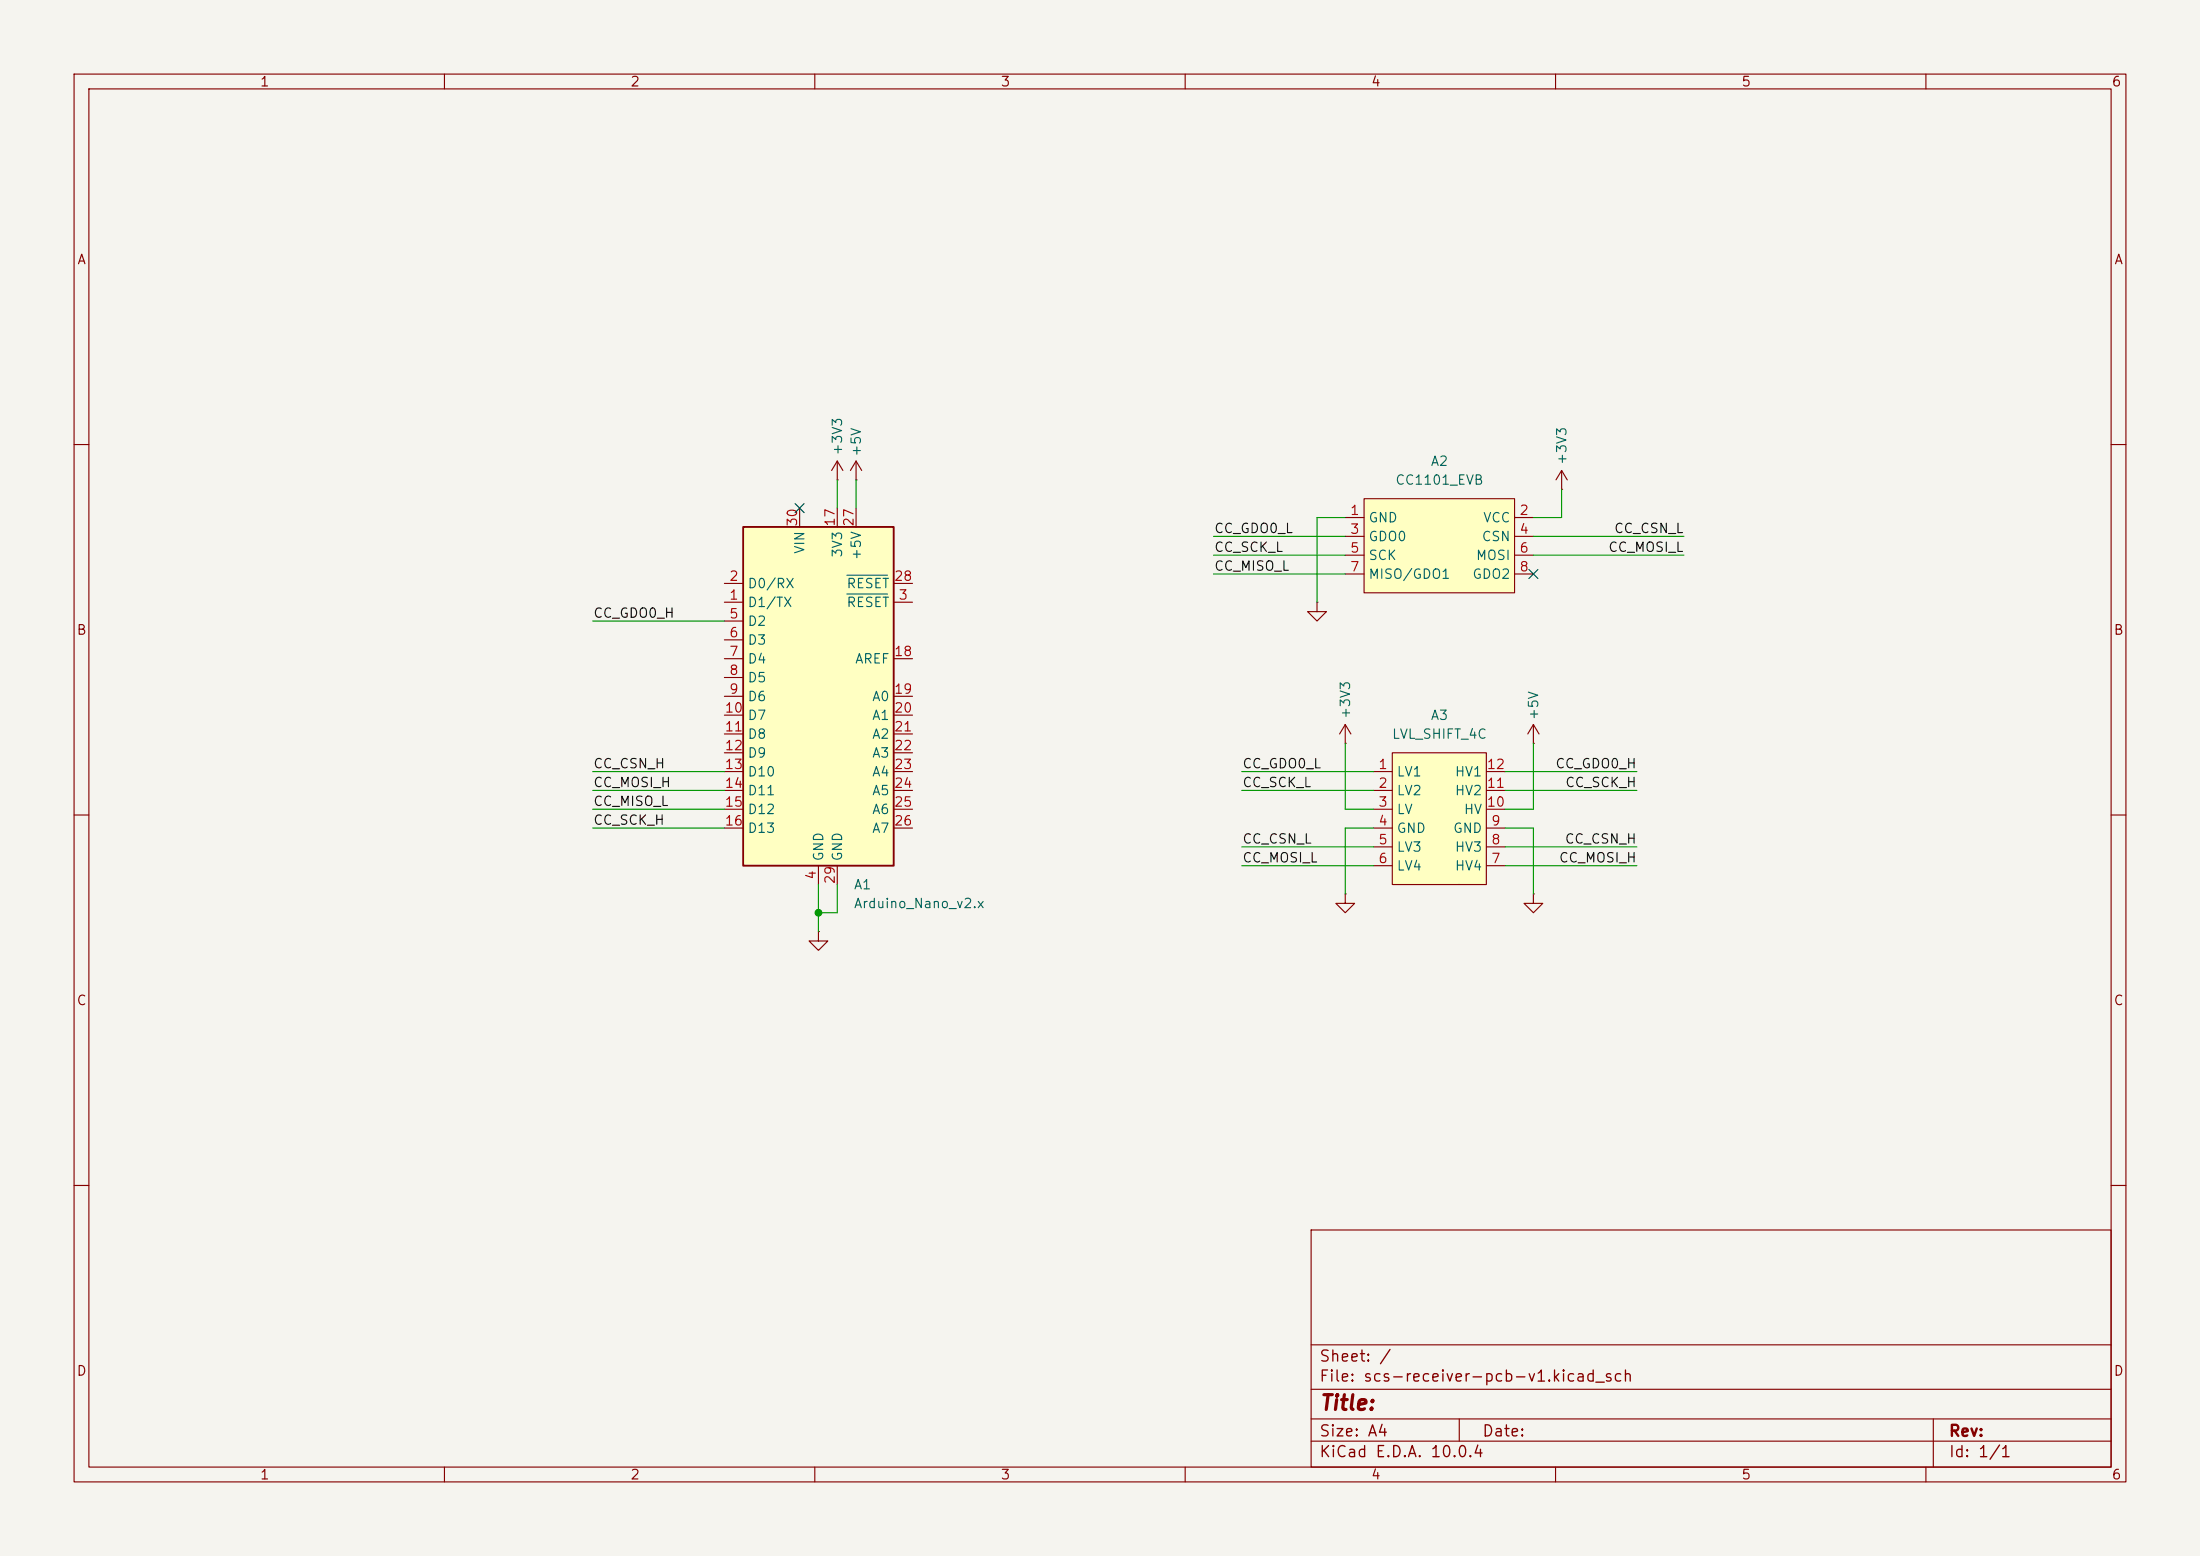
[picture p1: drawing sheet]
<svg xmlns="http://www.w3.org/2000/svg" width="297mm" height="210mm" viewBox="0 0 297 210" stroke-linecap="round" stroke-linejoin="round" font-family="sans-serif">
<path d="M0 0h297v210h-297z" fill="#f5f4ef" stroke="#f5f4ef" stroke-width=".14"/>
<g fill="none" stroke="#840000" stroke-width=".15">
<path d="M10 10h277v190h-277zM12 12h273v186h-273zM60 10v2M110 10v2M160 10v2M210 10v2M260 10v2M10 60h2M115.6 64.8h.1M115.6 62.2l-.8 1.3M115.6 62.2l.7 1.3M115.6 62.2v2.6"/>
<path d="M285 60h2M10 110h2M285 110h2M10 160h2M177 166h108v32h-108zM285 160h2M60 198v2M110 198v2M160 198v2M177 194.5h108M177 191.5h108M177 187.5h108"/>
<path d="M177 181.5h108M197 191.5v3M210 198v2M260 198v2M261 191.5v6.5"/>
</g>
<path d="M188 101.6h12.7v17.8h-12.7z" fill="#ffffc2"/>
<g fill="none" stroke="#840000" stroke-width=".15">
<path d="M177.8 81.3v1.3h1.3l-1.3 1.2-1.3-1.2h1.3M177.8 81.3h.1M181.6 97.8l-.8 1.3M181.6 97.8l.8 1.3M181.6 97.8v2.5M207 97.8l-.8 1.3M207 97.8l.8 1.3M207 97.8v2.5M181.6 100.3h.1M185.4 104.1h2.6M185.4 106.7h2.6M185.4 109.2h2.6"/>
<path d="M185.4 111.8h2.6M185.4 114.3h2.6M185.4 116.8h2.6M188 101.6h12.7v17.8h-12.7zM196.8 119.4h.1M200.7 104.1h2.5M200.7 106.7h2.5M200.7 109.2h2.5M200.7 111.8h2.5M200.7 114.3h2.5M200.7 116.8h2.5M207 100.3h.1"/>
<path d="M110.5 125.7v1.3h1.3l-1.3 1.3-1.3-1.3h1.3M110.5 125.7h.1M181.6 120.7v1.2h1.3l-1.3 1.3-1.3-1.3h1.3M181.6 120.7h.1M207 120.7v1.2h1.3l-1.3 1.3-1.3-1.3h1.3M207 120.7h.1"/>
</g>
<path d="M100.3 71.1h20.3v45.7h-20.3z" fill="#ffffc2"/>
<path d="M100.3 71.1h20.3v45.7h-20.3z" fill="none" stroke="#840000" stroke-width=".25"/>
<g fill="none" stroke="#840000" stroke-width=".15">
<path d="M97.8 78.7h2.5M107.9 68.6v2.5M113 68.6v2.5M115.6 68.6v2.5M120.6 78.7h2.6M97.8 81.3h2.5M97.8 83.8h2.5M97.8 86.4h2.5M97.8 88.9h2.5M97.8 91.4h2.5M97.8 94h2.5M97.8 96.5h2.5"/>
<path d="M97.8 99.1h2.5M120.6 81.3h2.6M120.6 88.9h2.6M120.6 94h2.6M120.6 96.5h2.6M120.6 99.1h2.6M97.8 101.6h2.5M97.8 104.1h2.5M97.8 106.7h2.5M97.8 109.2h2.5M97.8 111.8h2.5M110.5 116.8v2.6"/>
<path d="M113 116.8v2.6M120.6 101.6h2.6M120.6 104.1h2.6M120.6 106.7h2.6M120.6 109.2h2.6M120.6 111.8h2.6"/>
</g>
<path d="M114.3 77.6h5.5M114.3 80.2h5.5" fill="none" stroke="#006464" stroke-width=".15"/>
<path d="M184.1 67.3h20.4v12.7h-20.4z" fill="#ffffc2"/>
<g fill="none" stroke="#840000" stroke-width=".15">
<path d="M113 64.8h.1M113 62.2l-.7 1.3M113 62.2l.8 1.3M113 62.2v2.6M181.6 69.9h2.5M181.6 72.4h2.5M181.6 74.9h2.5M181.6 77.5h2.5M184.1 67.3h20.4v12.7h-20.4zM204.5 69.9h2.5M204.5 72.4h2.5M204.5 74.9h2.5"/>
<path d="M204.5 77.5h2.5M210.8 66h.1M210.8 63.5l-.7 1.3M210.8 63.5l.8 1.3M210.8 63.5v2.5"/>
</g>
<g fill="none" stroke="#009600" stroke-width=".15">
<path d="M113 64.8v3.8M115.6 64.8v3.8M163.8 72.4h17.8M163.8 74.9h17.8M163.8 77.5h17.8M181.6 69.9h-3.8v11.4M207 72.4h20.3M207 74.9h20.3M210.8 66v3.9h-3.8M80 83.8h17.8M80 104.1h17.8M80 106.7h17.8"/>
<path d="M80 111.8h17.8M80 109.2h17.8M110.5 119.4v6.3M113 119.4v3.8h-2.5M167.6 104.1h17.8M167.6 106.7h17.8M167.6 116.8h17.8M167.6 114.3h17.8M181.6 100.3v8.9h3.8M185.4 111.8h-3.8v8.9M203.2 104.1h17.8M203.2 106.7h17.8"/>
<path d="M203.2 111.8h3.8v8.9M203.2 116.8h17.8M203.2 114.3h17.8M207 100.3v8.9h-3.8"/>
</g>
<path d="M107.3 68l1.3 1.2M108.6 68l-1.3 1.2M206.4 76.9l1.2 1.2M207.6 76.9l-1.2 1.2" fill="none" stroke="#000084" stroke-width=".15"/>
<circle cx="110.5" cy="123.2" r=".46" fill="#009600" stroke="#009600" stroke-width=".14"/>
<text font-size="2" fill="#840000" x="178" y="190.8">Title:</text>
<g font-size="1.5" fill="#840000">
<text x="178" y="184.2">Sheet: /</text>
<text x="178" y="186.9">File: scs-receiver-pcb-v1.kicad_sch</text>
<text x="178" y="197.1">KiCad E.D.A. 10.0.4</text>
<text x="178" y="194.3">Size: A4</text>
<text x="200" y="194.3">Date:</text>
<text x="263" y="194.3">Rev:</text>
<text x="263" y="197.1">Id: 1/1</text>
</g>
<g font-size="1.3" fill="#840000">
<text x="35" y="12">1</text>
<text x="85" y="12">2</text>
<text x="135" y="12">3</text>
<text x="185" y="12">4</text>
<text x="235" y="12">5</text>
<text x="285" y="12">6</text>
<text x="10.3" y="36">A</text>
<text x="285.3" y="36">A</text>
<text x="10.3" y="86">B</text>
<text x="285.3" y="86">B</text>
<text x="10.3" y="136">C</text>
<text x="285.3" y="136">C</text>
<text x="10.3" y="186">D</text>
<text x="285.3" y="186">D</text>
<text x="35" y="200">1</text>
<text x="85" y="200">2</text>
<text x="135" y="200">3</text>
<text x="185" y="200">4</text>
<text x="235" y="200">5</text>
<text x="285" y="200">6</text>
</g>
<g font-size="1.3" fill="#006464">
<text x="114" y="61.6" transform="rotate(-90 114 61.6)">+3V3</text>
<text x="116.5" y="61.7" transform="rotate(-90 116.5 61.7)">+5V</text>
<text x="188.3" y="65.7">CC1101_EVB</text>
<text x="193.1" y="63.2">A2</text>
<text x="211.8" y="62.8" transform="rotate(-90 211.8 62.8)">+3V3</text>
<text x="184.7" y="70.8">GND</text>
<text x="200.1" y="70.8">VCC</text>
<text x="108.9" y="74.9" transform="rotate(-90 108.9 74.9)">VIN</text>
<text x="114" y="75.3" transform="rotate(-90 114 75.3)">3V3</text>
<text x="116.5" y="75.7" transform="rotate(-90 116.5 75.7)">+5V</text>
<text x="184.7" y="73.4">GDO0</text>
<text x="184.7" y="75.9">SCK</text>
<text x="199.2" y="75.9">MOSI</text>
<text x="199.9" y="73.4">CSN</text>
<text x="100.8" y="82.3">D1/TX</text>
<text x="100.8" y="79.7">D0/RX</text>
<text x="114.2" y="82.3">RESET</text>
<text x="114.2" y="79.7">RESET</text>
<text x="184.7" y="78.4">MISO/GDO1</text>
<text x="198.7" y="78.4">GDO2</text>
<text x="100.8" y="84.8">D2</text>
<text x="100.8" y="87.3">D3</text>
<text x="100.8" y="89.9">D4</text>
<text x="115.3" y="89.9">AREF</text>
<text x="100.8" y="92.4">D5</text>
<text x="100.8" y="95">D6</text>
<text x="117.6" y="95">A0</text>
<text x="100.8" y="97.5">D7</text>
<text x="100.8" y="100">D8</text>
<text x="117.6" y="97.5">A1</text>
<text x="117.6" y="100">A2</text>
<text x="182.6" y="97.1" transform="rotate(-90 182.6 97.1)">+3V3</text>
<text x="187.8" y="100">LVL_SHIFT_4C</text>
<text x="193.1" y="97.5">A3</text>
<text x="208" y="97.3" transform="rotate(-90 208 97.3)">+5V</text>
<text x="100.8" y="102.6">D9</text>
<text x="100.8" y="105.1">D10</text>
<text x="100.8" y="107.7">D11</text>
<text x="117.6" y="102.6">A3</text>
<text x="117.6" y="105.1">A4</text>
<text x="117.6" y="107.7">A5</text>
<text x="188.5" y="105.1">LV1</text>
<text x="188.5" y="107.7">LV2</text>
<text x="196.3" y="107.7">HV2</text>
<text x="196.3" y="105.1">HV1</text>
<text x="100.8" y="110.2">D12</text>
<text x="100.8" y="112.7">D13</text>
<text x="117.6" y="110.2">A6</text>
<text x="117.6" y="112.7">A7</text>
<text x="188.5" y="110.2">LV</text>
<text x="188.5" y="112.7">GND</text>
<text x="196.1" y="112.7">GND</text>
<text x="197.5" y="110.2">HV</text>
<text x="111.5" y="116.3" transform="rotate(-90 111.5 116.3)">GND</text>
<text x="114" y="116.3" transform="rotate(-90 114 116.3)">GND</text>
<text x="188.5" y="115.3">LV3</text>
<text x="188.5" y="117.8">LV4</text>
<text x="196.3" y="117.8">HV4</text>
<text x="196.3" y="115.3">HV3</text>
<text x="115.2" y="120.4">A1</text>
<text x="115.2" y="122.9">Arduino_Nano_v2.x</text>
</g>
<g font-size="1.3" fill="#a90000">
<text x="107.9" y="71.2" transform="rotate(-90 107.9 71.2)">30</text>
<text x="113" y="71.2" transform="rotate(-90 113 71.2)">17</text>
<text x="115.5" y="71.2" transform="rotate(-90 115.5 71.2)">27</text>
<text x="182.2" y="69.8">1</text>
<text x="205" y="69.8">2</text>
<text x="182.2" y="72.4">3</text>
<text x="182.2" y="74.9">5</text>
<text x="182.2" y="77.4">7</text>
<text x="205" y="72.4">4</text>
<text x="205" y="74.9">6</text>
<text x="205" y="77.4">8</text>
<text x="98.4" y="81.3">1</text>
<text x="98.4" y="78.7">2</text>
<text x="98.4" y="83.8">5</text>
<text x="120.6" y="78.7">28</text>
<text x="121.2" y="81.3">3</text>
<text x="98.4" y="86.3">6</text>
<text x="98.4" y="88.9">7</text>
<text x="120.6" y="88.9">18</text>
<text x="98.4" y="91.4">8</text>
<text x="98.4" y="94">9</text>
<text x="120.6" y="94">19</text>
<text x="97.7" y="96.5">10</text>
<text x="97.7" y="99">11</text>
<text x="97.7" y="101.6">12</text>
<text x="120.6" y="96.5">20</text>
<text x="120.6" y="99">21</text>
<text x="120.6" y="101.6">22</text>
<text x="97.7" y="104.1">13</text>
<text x="97.7" y="106.7">14</text>
<text x="120.6" y="104.1">23</text>
<text x="120.6" y="106.7">24</text>
<text x="186" y="104.1">1</text>
<text x="186" y="106.7">2</text>
<text x="200.6" y="106.7">11</text>
<text x="200.6" y="104.1">12</text>
<text x="97.7" y="109.2">15</text>
<text x="97.7" y="111.7">16</text>
<text x="120.6" y="109.2">25</text>
<text x="120.6" y="111.7">26</text>
<text x="186" y="109.2">3</text>
<text x="186" y="111.7">4</text>
<text x="200.6" y="109.2">10</text>
<text x="201.2" y="111.7">9</text>
<text x="110.5" y="118.8" transform="rotate(-90 110.5 118.8)">4</text>
<text x="113" y="119.4" transform="rotate(-90 113 119.4)">29</text>
<text x="186" y="114.3">5</text>
<text x="186" y="116.8">6</text>
<text x="201.2" y="116.8">7</text>
<text x="201.2" y="114.3">8</text>
</g>
<g font-size="1.3" fill="#0f0f0f">
<text x="163.8" y="74.8">CC_SCK_L</text>
<text x="163.8" y="77.3">CC_MISO_L</text>
<text x="163.8" y="72.3">CC_GDO0_L</text>
<text x="217" y="74.8">CC_MOSI_L</text>
<text x="217.8" y="72.3">CC_CSN_L</text>
<text x="80" y="83.7">CC_GDO0_H</text>
<text x="80" y="104">CC_CSN_H</text>
<text x="80" y="106.6">CC_MOSI_H</text>
<text x="167.6" y="104">CC_GDO0_L</text>
<text x="167.6" y="106.6">CC_SCK_L</text>
<text x="209.9" y="104">CC_GDO0_H</text>
<text x="211.2" y="106.6">CC_SCK_H</text>
<text x="80" y="109.1">CC_MISO_L</text>
<text x="80" y="111.6">CC_SCK_H</text>
<text x="167.6" y="116.7">CC_MOSI_L</text>
<text x="167.6" y="114.2">CC_CSN_L</text>
<text x="210.4" y="116.7">CC_MOSI_H</text>
<text x="211.2" y="114.2">CC_CSN_H</text>
</g>
</svg>
